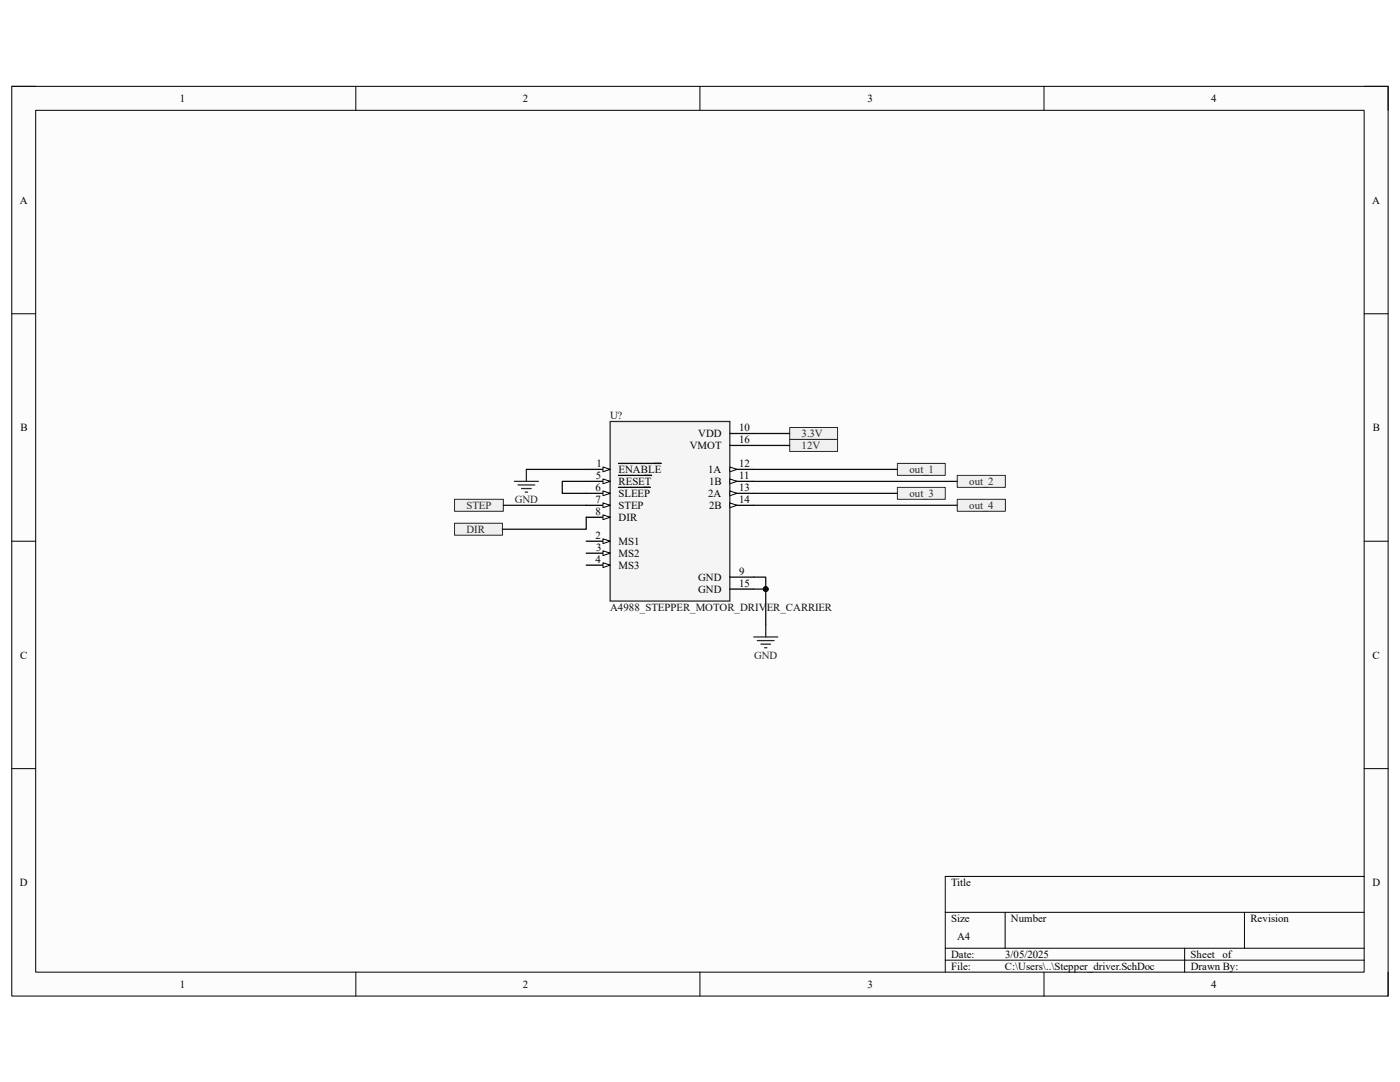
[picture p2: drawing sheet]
<svg xmlns="http://www.w3.org/2000/svg" width="279mm" height="216mm" viewBox="0 0 279 216" stroke-linecap="round" stroke-linejoin="round" font-family="sans-serif">
<path d="M2.3 17.2h274.7v181.6h-274.7z" fill-rule="evenodd" fill="#fcfcfc"/>
<path d="M2.3 17.2h274.7v181.6h-274.7z" fill="none" stroke="#000" stroke-width=".2"/>
<path d="M7.1 22h265.1v172h-265.1z" fill-rule="evenodd" fill="#fcfcfc"/>
<g fill="none" stroke="#000" stroke-width=".2">
<path d="M2.3 17.2h4.8M71 17.2v4.8M139.7 17.2v4.8M208.4 17.2v4.8M272.2 17.2h4.8v4.8M7.1 22h265.1v172h-265.1zM2.3 62.6h4.8M272.2 62.6h4.8M2.3 108h4.8M272.2 108h4.8M2.3 153.4h4.8M272.2 153.4h4.8"/>
<path d="M272.2 174.9h-83.6v19.1M71 194v4.8M139.7 194v4.8M188.6 182h83.6M188.6 189.2h83.6M188.6 191.6h83.6M200.6 182v7.2M208.4 194v4.8M236.4 189.2v4.8M248.4 182v7.2M277 194v4.8"/>
</g>
<path d="M90.7 99.6h9.8v2.4h-9.8z" fill-rule="evenodd" fill="#f0f0f0"/>
<path d="M90.7 99.6h9.8v2.4h-9.8z" fill="none" stroke="#262626" stroke-width=".2"/>
<path d="M90.7 104.4h9.6v2.4h-9.6z" fill-rule="evenodd" fill="#f0f0f0"/>
<path d="M90.7 104.4h9.6v2.4h-9.6z" fill="none" stroke="#262626" stroke-width=".2"/>
<path d="M157.6 85.3h9.6v2.4h-9.6z" fill-rule="evenodd" fill="#f0f0f0"/>
<path d="M157.6 85.3h9.6v2.4h-9.6z" fill="none" stroke="#262626" stroke-width=".2"/>
<path d="M157.6 87.7h9.6v2.4h-9.6z" fill-rule="evenodd" fill="#f0f0f0"/>
<path d="M157.6 87.7h9.6v2.4h-9.6z" fill="none" stroke="#262626" stroke-width=".2"/>
<path d="M121.8 84.1h23.9v35.8h-23.9z" fill-rule="evenodd" fill="#f5f5f5"/>
<path d="M121.8 84.1h23.9v35.8h-23.9z" fill="none" stroke="#262626" stroke-width=".25"/>
<path d="M117 93.7h4.8" fill="none" stroke="#000" stroke-width=".25"/>
<path d="M120.3 93.2l1.5 .5-1.5 .4z" fill="#fbfbfb"/>
<path d="M120.3 93.2l1.5 .5-1.5 .4z" fill="none" stroke="#000" stroke-width=".2"/>
<path d="M117 96h4.8M123.4 92.5h8.5" fill="none" stroke="#000" stroke-width=".25"/>
<path d="M120.3 95.6l1.5 .4-1.5 .5z" fill="#fbfbfb"/>
<path d="M120.3 95.6l1.5 .4-1.5 .5z" fill="none" stroke="#000" stroke-width=".2"/>
<path d="M117 98.4h4.8M123.4 94.9h6.6" fill="none" stroke="#000" stroke-width=".25"/>
<path d="M120.3 98l1.5 .4-1.5 .5z" fill="#fbfbfb"/>
<path d="M120.3 98l1.5 .4-1.5 .5z" fill="none" stroke="#000" stroke-width=".2"/>
<path d="M123.4 97.2h6.4M117 100.8h4.8" fill="none" stroke="#000" stroke-width=".25"/>
<path d="M120.3 100.4l1.5 .4-1.5 .5z" fill="#fbfbfb"/>
<path d="M120.3 100.4l1.5 .4-1.5 .5z" fill="none" stroke="#000" stroke-width=".2"/>
<path d="M117 103.2h4.8" fill="none" stroke="#000" stroke-width=".25"/>
<path d="M120.3 102.7l1.5 .5-1.5 .5z" fill="#fbfbfb"/>
<path d="M120.3 102.7l1.5 .5-1.5 .5z" fill="none" stroke="#000" stroke-width=".2"/>
<path d="M117 108h4.8" fill="none" stroke="#000" stroke-width=".25"/>
<path d="M120.3 107.5l1.5 .5-1.5 .5z" fill="#fbfbfb"/>
<path d="M120.3 107.5l1.5 .5-1.5 .5z" fill="none" stroke="#000" stroke-width=".2"/>
<path d="M117 110.4h4.8" fill="none" stroke="#000" stroke-width=".25"/>
<path d="M120.3 109.9l1.5 .5-1.5 .5z" fill="#fbfbfb"/>
<path d="M120.3 109.9l1.5 .5-1.5 .5z" fill="none" stroke="#000" stroke-width=".2"/>
<path d="M117 112.8h4.8" fill="none" stroke="#000" stroke-width=".25"/>
<path d="M120.3 112.3l1.5 .5-1.5 .4z" fill="#fbfbfb"/>
<path d="M120.3 112.3l1.5 .5-1.5 .4z" fill="none" stroke="#000" stroke-width=".2"/>
<path d="M145.7 86.5h4.7M145.7 88.9h4.7M145.7 93.7h4.7" fill="none" stroke="#000" stroke-width=".25"/>
<path d="M145.7 93.2l1.4 .5-1.4 .4z" fill="#fbfbfb"/>
<path d="M145.7 93.2l1.4 .5-1.4 .4z" fill="none" stroke="#000" stroke-width=".2"/>
<path d="M145.7 96h4.7" fill="none" stroke="#000" stroke-width=".25"/>
<path d="M145.7 95.6l1.4 .4-1.4 .5z" fill="#fbfbfb"/>
<path d="M145.7 95.6l1.4 .4-1.4 .5z" fill="none" stroke="#000" stroke-width=".2"/>
<path d="M145.7 98.4h4.7" fill="none" stroke="#000" stroke-width=".25"/>
<path d="M145.7 98l1.4 .4-1.4 .5z" fill="#fbfbfb"/>
<path d="M145.7 98l1.4 .4-1.4 .5z" fill="none" stroke="#000" stroke-width=".2"/>
<path d="M145.7 100.8h4.7" fill="none" stroke="#000" stroke-width=".25"/>
<path d="M145.7 100.4l1.4 .4-1.4 .5z" fill="#fbfbfb"/>
<path d="M145.7 100.4l1.4 .4-1.4 .5z" fill="none" stroke="#000" stroke-width=".2"/>
<path d="M145.7 115.2h4.7M145.7 117.5h4.7" fill="none" stroke="#000" stroke-width=".25"/>
<path d="M102.7 96h4.7M103.4 96.8h3.3M104.1 97.5h1.9M104.8 98.2h.5M105.1 93.7v2.3M150.4 127.1h4.8M151.1 127.8h3.4M151.9 128.5h1.9M152.6 129.2h.5M152.8 124.7v2.4" fill="none" stroke="#262626" stroke-width=".25"/>
<path d="M179.1 92.5h9.5v2.4h-9.5z" fill-rule="evenodd" fill="#f0f0f0"/>
<path d="M179.1 92.5h9.5v2.4h-9.5z" fill="none" stroke="#262626" stroke-width=".2"/>
<path d="M191 94.9h9.6v2.4h-9.6z" fill-rule="evenodd" fill="#f0f0f0"/>
<path d="M191 94.9h9.6v2.4h-9.6z" fill="none" stroke="#262626" stroke-width=".2"/>
<path d="M179.1 97.3h9.5v2.3h-9.5z" fill-rule="evenodd" fill="#f0f0f0"/>
<path d="M179.1 97.3h9.5v2.3h-9.5z" fill="none" stroke="#262626" stroke-width=".2"/>
<path d="M191 99.6h9.6v2.4h-9.6z" fill-rule="evenodd" fill="#f0f0f0"/>
<path d="M191 99.6h9.6v2.4h-9.6z" fill="none" stroke="#262626" stroke-width=".2"/>
<path d="M150.4 86.5h7.2M150.4 88.9h7.2M100.5 100.8h16.5M117 103.2v2.4h-16.7M150.4 115.2h2.4v9.5" fill="none" stroke="#0e0e0e" stroke-width=".25"/>
<circle cx="152.8" cy="117.5" r=".48" fill="#0e0e0e"/>
<circle cx="152.8" cy="117.5" r=".48" fill="none" stroke="#0e0e0e" stroke-width=".2"/>
<path d="M150.4 117.5h2.4" fill="none" stroke="#0e0e0e" stroke-width=".25"/>
<circle cx="152.8" cy="117.5" r=".48" fill="#0e0e0e"/>
<circle cx="152.8" cy="117.5" r=".48" fill="none" stroke="#0e0e0e" stroke-width=".2"/>
<path d="M105.1 93.7h11.9M117 96h-4.8v2.4h4.8M150.4 93.7h28.7M150.4 98.4h28.7M150.4 96.1h40.6M150.4 100.8h40.6" fill="none" stroke="#0e0e0e" stroke-width=".25"/>
<g font-size="2.2">
<text x="35.9" y="20.4">1</text>
<text x="104.4" y="20.4">2</text>
<text x="173.1" y="20.4">3</text>
<text x="241.7" y="20.4">4</text>
<text x="3.9" y="40.6">A</text>
<text x="273.9" y="40.6">A</text>
<text x="4.1" y="86">B</text>
<text x="137.7" y="89.6">VMOT</text>
<text x="139.4" y="87.2">VDD</text>
<text x="147.5" y="86">10</text>
<text x="147.5" y="88.4">16</text>
<text x="274" y="86">B</text>
<text x="118.9" y="95.6">5</text>
<text x="119" y="93.2">1</text>
<text x="123.4" y="94.4">ENABLE</text>
<text x="141.4" y="94.4">1A</text>
<text x="147.5" y="93.2">12</text>
<text x="147.5" y="95.6">11</text>
<text x="118.8" y="98">6</text>
<text x="118.9" y="100.4">7</text>
<text x="123.4" y="96.8">RESET</text>
<text x="123.4" y="99.2">SLEEP</text>
<text x="123.4" y="101.6">STEP</text>
<text x="141.4" y="99.2">2A</text>
<text x="141.6" y="96.8">1B</text>
<text x="141.6" y="101.6">2B</text>
<text x="147.5" y="98">13</text>
<text x="147.5" y="100.4">14</text>
<text x="118.9" y="102.7">8</text>
<text x="118.9" y="107.5">2</text>
<text x="123.4" y="104">DIR</text>
<text x="118.8" y="112.3">4</text>
<text x="119" y="109.9">3</text>
<text x="123.4" y="108.7">MS1</text>
<text x="123.4" y="111.1">MS2</text>
<text x="123.4" y="113.5">MS3</text>
<text x="139.4" y="115.9">GND</text>
<text x="139.4" y="118.3">GND</text>
<text x="147.5" y="114.7">9</text>
<text x="147.5" y="117.1">15</text>
<text x="4" y="131.4">C</text>
<text x="273.9" y="131.4">C</text>
<text x="4" y="176.8">D</text>
<text x="189.8" y="176.8">Title</text>
<text x="273.9" y="176.8">D</text>
<text x="189.8" y="184">Size</text>
<text x="201.8" y="184">Number</text>
<text x="249.6" y="184">Revision</text>
<text x="189.8" y="191.1">Date:</text>
<text x="191" y="187.5">A4</text>
<text x="200.6" y="191.1">3/05/2025</text>
<text x="237.6" y="191.1">Sheet</text>
<text x="244" y="191.1">of</text>
<text x="35.9" y="197.1">1</text>
<text x="104.4" y="197.1">2</text>
<text x="173.1" y="197.1">3</text>
<text x="189.8" y="193.5">File:</text>
<text x="200.6" y="193.5">C:\Users\..\Stepper_driver.SchDoc</text>
<text x="237.6" y="193.5">Drawn By:</text>
<text x="241.7" y="197.1">4</text>
</g>
<g font-size="2.2" fill="#0e0e0e">
<text x="121.8" y="83.7">U?</text>
<text x="121.8" y="121.9">A4988_STEPPER_MOTOR_DRIVER_CARRIER</text>
</g>
<g font-size="2.2" fill="#262626">
<text x="160" y="87.2">3.3V</text>
<text x="160" y="89.6">12V</text>
<text x="181.5" y="94.4">out_1</text>
<text x="93.1" y="101.6">STEP</text>
<text x="102.7" y="100.4">GND</text>
<text x="181.5" y="99.2">out_3</text>
<text x="193.4" y="96.8">out_2</text>
<text x="193.4" y="101.6">out_4</text>
<text x="93.1" y="106.3">DIR</text>
<text x="150.5" y="131.4">GND</text>
</g>
</svg>
